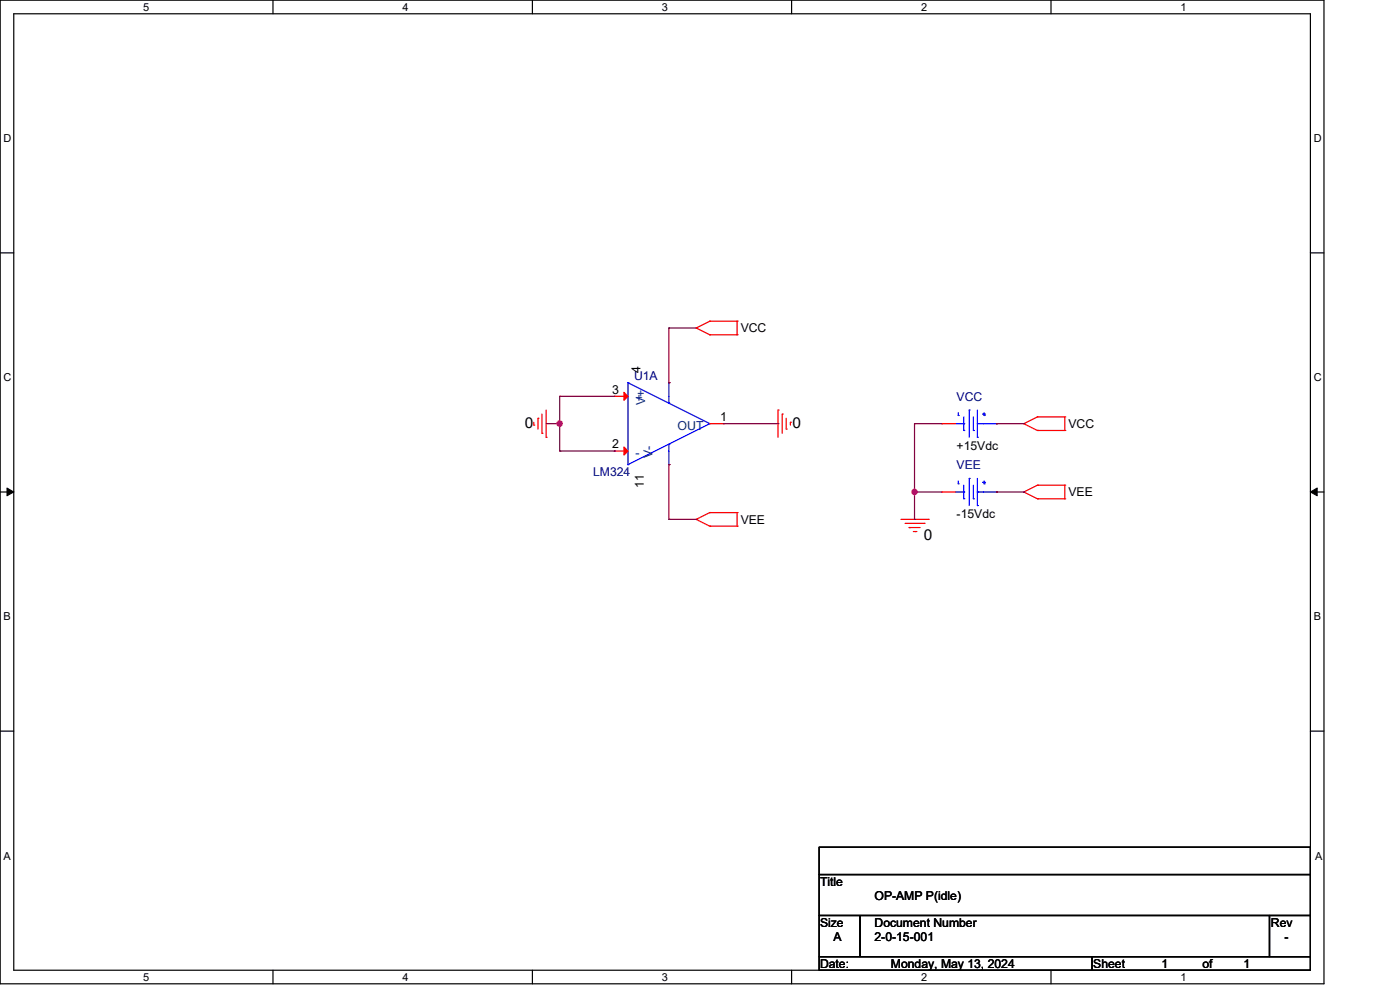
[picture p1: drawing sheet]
<svg xmlns="http://www.w3.org/2000/svg" width="297mm" height="210mm" viewBox="0 0 297 210" stroke-linecap="round" stroke-linejoin="round" font-family="sans-serif">
<g fill="none" stroke="#000" stroke-width=".25">
<path d="M0 0h280.6v208.4h-280.6zM2.9 2.9h274.8v202.6h-274.8zM57.8 0v2.9M112.8 0v2.9M167.8 0v2.9M222.7 0v2.9M0 53.6h2.9M277.7 53.6h2.9M0 104.2h2.9M277.7 104.2h2.9M0 154.9h2.9M277.7 154.9h2.9"/>
<path d="M173.6 179.4h104.1v5.8h-104.1zM173.6 185.2h104.1v8.7h-104.1zM173.6 193.9h8.7v8.7h-8.7zM182.3 193.9h86.7v8.7h-86.7zM269 193.9h8.7v8.7h-8.7zM57.8 205.5v2.9M112.8 205.5v2.9M167.8 205.5v2.9M173.6 202.6h57.8v2.9h-57.8zM222.7 205.5v2.9M231.4 202.6h46.3v2.9h-46.3z"/>
</g>
<path d="M1.5 103.4l1.4 .8-1.4 .8zM277.7 104.2l1.4-.8v1.6z" fill="#000" stroke="#000" stroke-width=".21"/>
<g fill="none" stroke="#f00" stroke-width=".25">
<path d="M147.5 69.5h.1M147.5 69.5l2.9 1.4M150.4 68h.1M150.4 70.9h.1M150.4 68l-2.9 1.5M150.4 68h5.8M150.4 70.9h5.8M156.2 68h.1M156.2 70.9h.1M156.2 68v2.9M113.1 90h.1M113.1 89.4v.6"/>
<path d="M114 88.6h.1M114 88.6v2.3M114.9 91.8h.1M114.9 87.7v4.1M115.7 92.6h.1M115.7 86.9v5.7M130.2 83.9h.1M130.2 95.5h.1M130.2 83.9h2.9M130.2 95.5h2.9M141.7 81.1h.1M141.7 98.4h.1"/>
<path d="M150.4 89.7h2.9M153.3 89.7h.1M164.9 86.9h.1M164.9 86.9v5.7M165.8 87.7h.1M165.8 87.7v4.1M166.6 90.9h.1M166.6 88.6v2.3M167.5 89.4h.1M167.5 89.4v.6M199.6 89.7h.1M199.6 89.7h2.9"/>
<path d="M211.2 89.7h.1M217 89.7h.1M217 89.7l2.9 1.5M219.9 88.3h.1M219.9 91.2h.1M219.9 88.3l-2.9 1.4M219.9 88.3h5.7M219.9 91.2h5.7M225.6 88.3h.1M225.6 91.2h.1M225.6 88.3v2.9M147.5 110h.1"/>
<path d="M147.5 110l2.9 1.4M150.4 108.6h.1M150.4 111.4h.1M150.4 108.6l-2.9 1.4M150.4 108.6h5.8M150.4 111.4h5.8M156.2 108.6h.1M156.2 111.4h.1M156.2 108.6v2.8M190.9 110h5.8M191.8 110.9h4M192.7 111.7h.1"/>
<path d="M192.7 111.7h2.3M193.5 112.6h.6M194.1 112.6h.1M195.8 110.9h.1M196.7 110h.1M199.6 104.2h.1M199.6 104.2h2.9M211.2 104.2h.1M217 104.2h.1M217 104.2l2.9 1.4M219.9 102.8h.1M219.9 105.6h.1"/>
<path d="M219.9 102.8l-2.9 1.4M219.9 102.8h5.7M219.9 105.6h5.7M225.6 102.8h.1M225.6 105.6h.1M225.6 102.8v2.8"/>
</g>
<g fill="none" stroke="#00f" stroke-width=".25">
<path d="M133.1 81.1h.1M133.1 98.4h.1M133.1 81.1l17.3 8.6M133.1 81.1v17.3M141.7 85.4h.1M141.7 94.1h.1M141.7 81.1h.1M141.7 98.4h.1M141.7 81.1v4.3M141.7 94.1v4.3M150.4 89.7h.1M150.4 89.7l-17.3 8.7"/>
<path d="M202.5 89.7h1.7M203.1 88h.1M203.1 87.4v.6M204.2 91.2h.1M204.2 89.7h.1M204.2 88.3v2.9M205.4 86.9h.1M205.4 86.9v5.7M206.3 91.2h.1M206.3 88.3v2.9M207.1 89.7h.1M207.1 92.6h.1"/>
<path d="M207.1 86.9v5.7M207.1 89.7h4.1M208.3 87.7h.1M208.3 87.7h.6M208.6 88h.1M208.6 87.4v.6M211.2 89.7h.1M202.5 104.2h1.7M203.1 102.5h.1M203.1 101.9v.6M204.2 105.6h.1M204.2 104.2h.1"/>
<path d="M204.2 102.8v2.8M205.4 101.3h.1M205.4 101.3v5.8M206.3 105.6h.1M206.3 102.8v2.8M207.1 104.2h.1M207.1 107.1h.1M207.1 104.2h4.1M207.1 101.3v5.8M208.3 102.2h.1M208.3 102.2h.6M208.6 102.5h.1"/>
<path d="M208.6 101.9v.6M211.2 104.2h.1"/>
</g>
<g fill="#f00" stroke="#f00" stroke-width=".25">
<path d="M132.2 83.1l.9 .8-.9 .9z"/>
<path d="M132.2 94.7l.9 .8-.9 .9z"/>
</g>
<g fill="none" stroke="#800040" stroke-width=".25">
<path d="M141.7 69.5h.1M141.7 69.5h5.8M141.7 69.5v11.6M115.7 89.7h2.9M118.6 83.9h.1M118.6 89.7h.1M118.6 95.5h.1M118.6 83.9h11.6M118.6 83.9v11.6M118.6 95.5h11.6M130.2 95.5h.1M141.7 81.1h.1"/>
<path d="M141.7 98.4h.1M141.7 98.4v11.6M153.3 89.7h11.6M164.9 89.7h.1M193.8 89.7h.1M193.8 89.7h5.8M193.8 89.7v20.3M211.2 89.7h5.8M217 89.7h.1M141.7 110h.1M141.7 110h5.8M193.8 104.2h.1"/>
<path d="M193.8 110h.1M193.8 104.2h5.8M211.2 104.2h5.8M217 104.2h.1"/>
</g>
<g fill="#f0f" stroke="#f0f" stroke-width=".25">
<circle cx="193.8" cy="104.2" r=".56"/>
<circle cx="118.6" cy="89.7" r=".57"/>
</g>
<g font-size="3.2">
<text x="111.2" y="90.6">0</text>
<text x="168" y="90.6">0</text>
<text x="195.7" y="114.3">0</text>
</g>
<g font-size="2.6">
<text x="157" y="70.4">VCC</text>
<text x="129.7" y="83.4">3</text>
<text x="135.7" y="79.1" transform="rotate(-90 135.7 79.1)">4</text>
<text x="152.6" y="89.2">1</text>
<text x="129.7" y="95">2</text>
<text x="202.7" y="95.3">+15Vdc</text>
<text x="226.4" y="90.7">VCC</text>
<text x="136.4" y="103.4" transform="rotate(-90 136.4 103.4)">11</text>
<text x="226.4" y="105.2">VEE</text>
<text x="157" y="111">VEE</text>
<text x="202.7" y="109.8">-15Vdc</text>
<text x="173.8" y="187.7">Title</text>
<text x="185.3" y="190.6">OP-AMP P(idle)</text>
<text x="173.8" y="196.3">Size</text>
<text x="185.3" y="196.3">Document Number</text>
<text x="269.3" y="196.3">Rev</text>
<text x="176.7" y="199.3">A</text>
<text x="185.3" y="199.3">2-0-15-001</text>
<text x="272.2" y="199.3">-</text>
<text x="173.8" y="205.1">Date:</text>
<text x="188.8" y="205.1">Monday, May 13, 2024</text>
<text x="231.7" y="205.1">Sheet</text>
<text x="246.2" y="205.1">1</text>
<text x="254.8" y="205.1">of</text>
<text x="263.5" y="205.1">1</text>
</g>
<g font-size="2.6" fill="#000080">
<text x="134.4" y="80.5">U1A</text>
<text x="202.7" y="84.9">VCC</text>
<text x="125.7" y="100.8">LM324</text>
<text x="202.7" y="99.4">VEE</text>
</g>
<g font-size="2.6" fill="#004080">
<text x="134.7" y="85.2">+</text>
<text x="136.7" y="85.8" transform="rotate(-90 136.7 85.8)">V+</text>
<text x="143.6" y="91">OUT</text>
<text x="134.7" y="96.8">-</text>
<text x="138.3" y="97" transform="rotate(-90 138.3 97)">V-</text>
</g>
<g font-size="2.3">
<text x="30.4" y="2.2">5</text>
<text x="85.3" y="2.2">4</text>
<text x="140.3" y="2.2">3</text>
<text x="195.2" y="2.2">2</text>
<text x="250.2" y="2.2">1</text>
<text x=".8" y="30.1">D</text>
<text x="278.4" y="30.1">D</text>
<text x=".8" y="80.8">C</text>
<text x="278.4" y="80.8">C</text>
<text x=".8" y="131.4">B</text>
<text x="278.4" y="131.4">B</text>
<text x=".8" y="182.2">A</text>
<text x="278.7" y="182.2">A</text>
<text x="30.4" y="207.7">5</text>
<text x="85.3" y="207.7">4</text>
<text x="140.3" y="207.7">3</text>
<text x="195.2" y="207.7">2</text>
<text x="250.2" y="207.7">1</text>
</g>
</svg>
